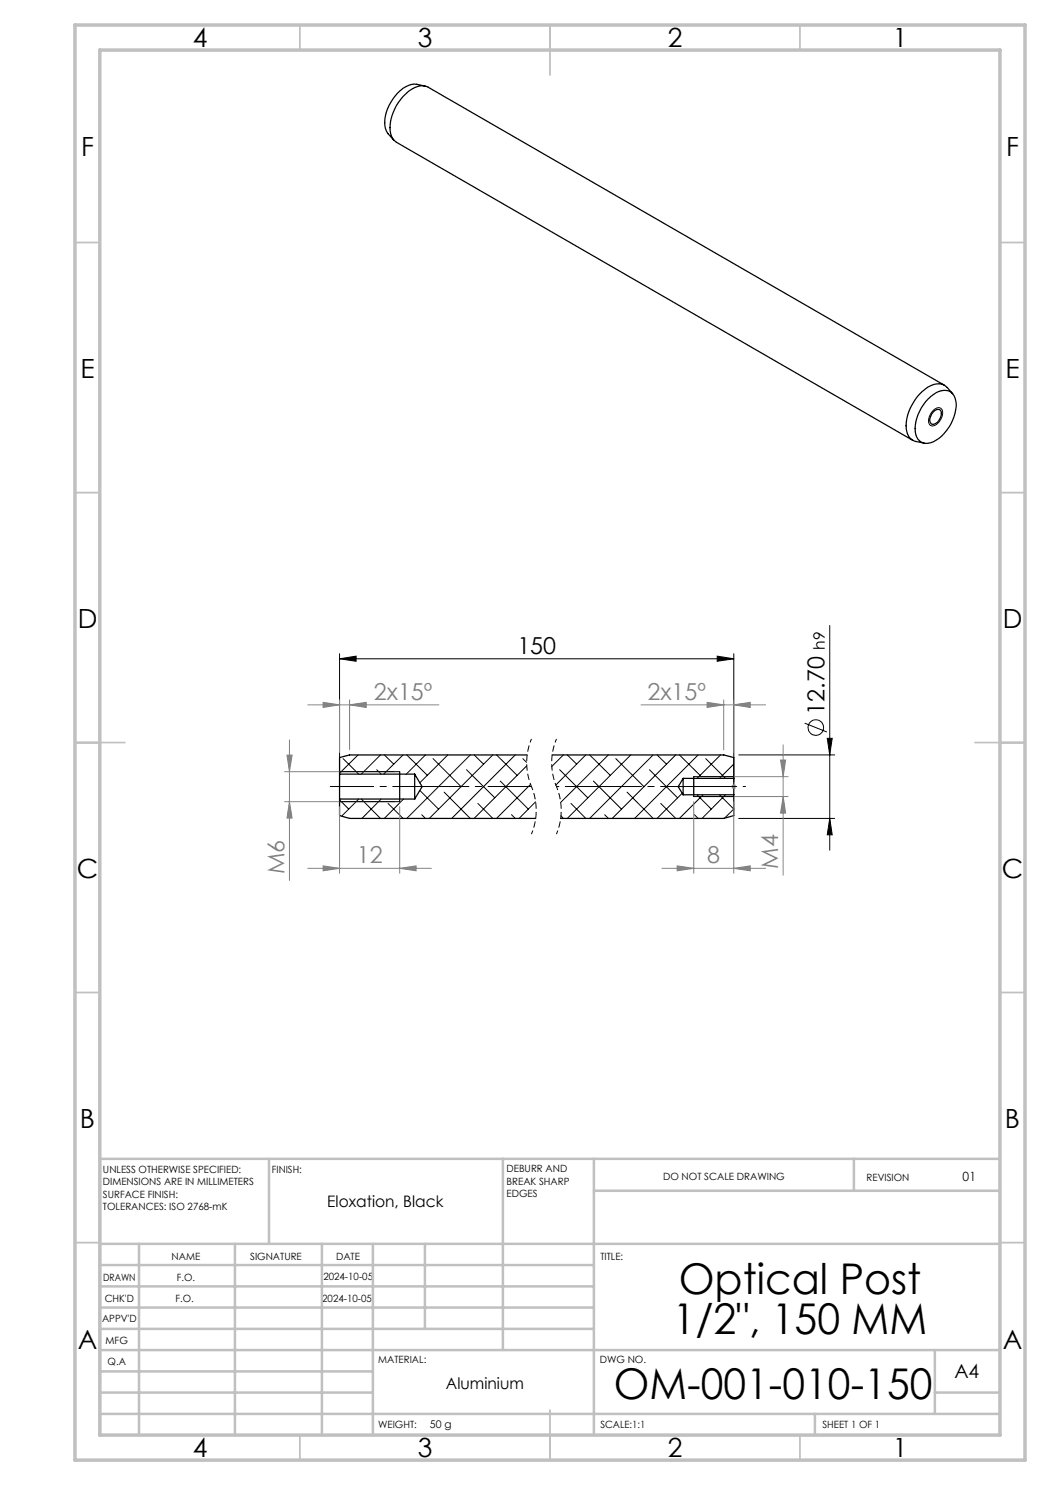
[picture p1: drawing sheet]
<svg xmlns="http://www.w3.org/2000/svg" width="210mm" height="297mm" viewBox="0 0 210 297" stroke-linecap="round" stroke-linejoin="round" font-family="sans-serif">
<g fill="none" stroke="#000" stroke-width=".2">
<path d="M186.5 82.2l.3-.3a.98 .98 0 0 1 1.4-.3 .98 .98 0 0 1 .3 1.4 2.44 2.44 0 0 1-2.2 2.2 1.22 1.22 0 0 1-.5-1.8zM67.9 131.8l3.3-.6v1.1zM67.9 130.7v25.6M67.9 131.8h78.9M143.4 131.2l3.4 .6-3.4 .5zM146.8 130.7v25.6M165.9 125.1v44.9M67.9 160l1.8 1.8M67.9 154.3h12M68.6 151.7l3.2 3.1M71.6 151l-3.7 3.7M71.8 159.8l-3.5 3.4"/>
<path d="M72.2 159.8l3.9 3.9M75.4 153.9l.8 .9M76.1 151l-3.9 3.8M76.2 159.8l-3.8 3.9M76.9 151l1.8 1.8M80.6 151l-3.9 3.8M80.7 159.8l-3.8 3.9M81.4 151l4.1 4.1M84 158.1l3.7 3.7M85.1 151l-3.9 3.8M86.6 151.7l5.6 5.6M88.8 158.4l5.3 5.3"/>
<path d="M89.6 151l-5.6 5.6M93.3 153.9l5.7 5.7M94.1 151l-12.7 12.7M94.8 151l1.9 1.8M98.6 151l-12.7 12.7M99.3 151l4.1 4.1M100 156.2l5.7 5.6M103 151l-12.7 12.7M104.6 151.7l.7 .8M105.3 153.2l-10.5 10.5M106.1 156.9l-6.8 6.8M111.9 153.9l5.6 5.7"/>
<path d="M112.7 151l-2.4 2.3M113.5 151l1.8 1.8M117.2 151l-6 6M117.9 151l4.2 4.1M118.7 156.2l5.6 5.6M121.7 151l-9.6 9.5M123.2 151.7l5.6 5.6M125.4 158.4l5.2 5.3M126.2 151l-12.7 12.7M129.9 153.9l5.6 5.7M130.6 151l-12.7 12.7M131.4 151l1.9 1.8"/>
<path d="M135.1 151l-12.7 12.7M135.9 151l4.1 4.1M136.5 158.6l-5.1 5.1M138.7 159.3h8.1M138.7 155.3h8.1M139.4 159l2.8 2.8M139.6 151l-12.7 12.7M140.6 159l-4.7 4.7M141.1 151.7l4 4M143.9 159l2.9 2.8-1.9 1.8M144.1 151l-4.7 4.7M145.1 159l-4.7 4.7"/>
<path d="M146.8 152.8l-2.9 2.9M147.7 151h19.2M160.9 144.6l4.5 1.8M165.5 147.7h.9l-.5 3.3zM67.9 160.3h12M77.6 160.7l3 3M84.3 162.9l.8 .8M95.6 160.7l3 3M102.3 162.9l.7 .8M107.1 160.4l-3.3 3.3M112.2 163.2l.5 .5M114.2 160.7l3 3"/>
<path d="M120.9 162.9l.8 .8M132.2 160.7l2.9 3M138.9 162.9l.7 .8M147.7 163.7h19.2M165.9 163.7l.5 3.3h-.9z"/>
<circle cx="163.2" cy="145.5" r="1.56"/>
</g>
<g fill="none" stroke="#000" stroke-width=".25">
<path d="M85 17.2a5.8 5.8 0 0 0-2.7-.3 8.1 8.1 0 0 0-5 5.6 4.7 4.7 0 0 0 1.4 5.5M185.6 79.8a4.1 4.1 0 0 1 4.2-1.6 3.2 3.2 0 0 1 1.3 3.8 8.7 8.7 0 0 1-4.9 6.5 2.43 2.43 0 0 1-3.2-2.8 9 9 0 0 1 2.6-5.9zM188.9 77l-103.2-59.5a3.5 3.5 0 0 0-4 .7 9.6 9.6 0 0 0-3.6 8.6 2.61 2.61 0 0 0 1.2 1.7l103.2 59.5M190.5 78.7a3.6 3.6 0 0 0-2.7-1.9 6.2 6.2 0 0 0-4.9 3.3 7.8 7.8 0 0 0-1.4 6.8 2.24 2.24 0 0 0 1.7 1.4l1.6 .3M186.6 82.4a.89 .89 0 0 1 .8-.5 .89 .89 0 0 1 .8 .5 2.11 2.11 0 0 1-1.8 2.4 1.2 1.2 0 0 1-.2-1.7zM67.9 154.8v5M67.9 159.8v3.3l2 .6h37.2M67.9 154.8h15M67.9 159.8h15M79.9 154.3v6M82.9 154.8v5M82.9 154.8l1.5 2.5-1.5 2.5"/>
<path d="M105.4 151h-35.5l-2 .5v3.3M110.4 151h34.3l2.1 .5v4.2M136.6 155.7v3.3M136.6 155.7l-1 1.6 1 1.7M136.6 159h10.2M136.6 155.7h10.2M138.7 155.3v4M146.8 155.7v3.3M146.8 159v4.1l-2.1 .6h-32.6"/>
</g>
<path d="M106.3 147.8a12.4 12.4 0 0 0 0 9.5M106.3 157.3a12.4 12.4 0 0 1 0 9.5M111.3 147.8a12.4 12.4 0 0 0 0 9.5M111.3 157.3a12.4 12.4 0 0 1 0 9.5" fill="none" stroke="#000" stroke-width=".2" stroke-dasharray="1.3 .6" stroke-dashoffset=".5" stroke-linecap="butt"/>
<g fill="none" stroke="#808080" stroke-width=".2">
<path d="M67.9 140v10.5M69.9 140v10M144.7 140v10M146.8 140v10.5M56.9 154.3h22M57.4 151h1l-.5 3.3zM57.9 148v28.1M61.6 141h26.2M64.6 140.5l3.3 .5-3.3 .5zM69.9 141l3.3-.5v1zM128.2 141h24.9M139.7 155.3h17.9"/>
<path d="M139.7 159.3h17.9M141.4 140.5l3.3 .5-3.3 .5zM146.2 157.3h1M146.4 157l.7 .7M146.8 141l3.2-.5v1zM146.8 156.8v1M147.1 157l-.7 .7M156.1 152h1l-.5 3.3zM156.6 159.3l.5 3.3h-1zM156.6 149v26M56.9 160.3h22M57.9 160.3l.5 3.3h-1z"/>
<path d="M61.6 173.7h24.7M64.6 173.2l3.3 .5-3.3 .5zM67.9 161.3v13.4M79.9 173.7l3.3-.5v1zM79.9 161.3v13.4M132.4 173.7h20.7M135.4 173.2l3.3 .5-3.3 .5zM138.7 160.3v14.4M146.8 173.7l3.2-.5v1zM146.8 160.3v14.4"/>
</g>
<g fill="none" stroke="#c0c0c0" stroke-width=".35">
<path d="M60 5v5M110 5v10M160 5v5M15 48.5h5M200 48.5h5M15 98.5h5M200 98.5h5M15 148.5h10M195 148.5h10M15 198.5h5M200 198.5h5M15 248.5h5"/>
<path d="M200 248.5h5M60 287v5M110 282v10M160 287v5"/>
</g>
<g fill="none" stroke="#c0c0c0" stroke-width=".5">
<path d="M53.8 231.8v17M100.6 231.8v38.2M118.8 231.8v55.2M118.8 238.2h81.2M170.8 231.8v6.4M200 231.8h-180v55.2M20 248.8h180M20 257.3h98.8M20 253h98.8M27.8 248.8v38.2M47 248.8v38.2M64.4 248.8v38.2"/>
<path d="M74.6 248.8v38.2M85 248.8v17M20 265.8h98.8M20 261.5h98.8M20 278.5h54.6M20 274.3h54.6M20 270h180M187 278.5h13M187 270v12.8M20 282.8h180M163 282.8v4.2"/>
</g>
<path d="M15 5h190v287h-190zM20 10h180v277h-180z" fill="none" stroke="#c0c0c0" stroke-width=".7"/>
<path d="M106.3 157.3h-40.3" fill="none" stroke="#000" stroke-width=".2" stroke-dasharray="15.2 1.3 1.3 1.3" stroke-dashoffset="6.5"/>
<path d="M149.1 157.3h-37.8" fill="none" stroke="#000" stroke-width=".2" stroke-dasharray="15.2 1.3 1.3 1.3" stroke-dashoffset="-1.8"/>
<g fill="#000">
<path d="M143.4 131.2l3.4 .6-3.4 .5zM67.9 131.8l3.3-.6v1.1z"/>
<path d="M165.9 163.7l.5 3.3h-.9zM165.5 147.7h.9l-.5 3.3z"/>
</g>
<g fill="#808080">
<path d="M146.8 173.7l3.2-.5v1zM135.4 173.2l3.3 .5-3.3 .5z"/>
<path d="M64.6 173.2l3.3 .5-3.3 .5zM79.9 173.7l3.3-.5v1zM64.6 140.5l3.3 .5-3.3 .5zM69.9 141l3.3-.5v1z"/>
<path d="M146.8 141l3.2-.5v1zM141.4 140.5l3.3 .5-3.3 .5z"/>
<path d="M57.9 160.3l.5 3.3h-1zM57.4 151h1l-.5 3.3z"/>
<path d="M156.1 152h1l-.5 3.3zM156.6 159.3l.5 3.3h-1z"/>
</g>
<g font-size="8.5">
<text x="135.7" y="258.8">Optical Post</text>
<text x="134.6" y="266.9">1/2&quot;, 150 MM</text>
<text x="122.7" y="279.7">OM-001-010-150</text>
</g>
<g font-size="5.3">
<text x="38.5" y="9.5">4</text>
<text x="83.5" y="9.5">3</text>
<text x="133.6" y="9.5">2</text>
<text x="178.6" y="9.5">1</text>
<text x="16.2" y="31.3">F</text>
<text x="201.2" y="31.3">F</text>
<text x="16.1" y="75.5">E</text>
<text x="201.1" y="75.5">E</text>
<text x="15.5" y="125.5">D</text>
<text x="200.5" y="125.5">D</text>
<text x="15.4" y="175.5">C</text>
<text x="200.4" y="175.5">C</text>
<text x="16" y="225.5">B</text>
<text x="201" y="225.5">B</text>
<text x="15.5" y="269.8">A</text>
<text x="200.5" y="269.8">A</text>
<text x="38.5" y="291.5">4</text>
<text x="83.5" y="291.5">3</text>
<text x="133.6" y="291.5">2</text>
<text x="178.6" y="291.5">1</text>
</g>
<g font-size="4.7">
<text x="103.5" y="130.7">150</text>
<text x="164.9" y="142.9" transform="rotate(-90 164.9 142.9)">12.70</text>
</g>
<g font-size="4.7" fill="#808080">
<text x="74.8" y="139.9">2x15º</text>
<text x="129.5" y="139.9">2x15º</text>
<text x="71.4" y="172.6">12</text>
<text x="141.5" y="172.6">8</text>
<text x="155.6" y="173.7" transform="rotate(-90 155.6 173.7)">M4</text>
<text x="56.9" y="174.8" transform="rotate(-90 56.9 174.8)">M6</text>
</g>
<text font-size="3.9" x="190.9" y="275.5">A4</text>
<g font-size="3.2">
<text x="65.5" y="241.4">Eloxation, Black</text>
<text x="89.2" y="277.9">Aluminium</text>
</g>
<text font-size="3.1" x="164.9" y="130" transform="rotate(-90 164.9 130)">h9</text>
<text font-size="2.5" x="192.5" y="236.1">01</text>
<text font-size="2.1" x="86" y="285.6">50 g</text>
<g font-size="2">
<text x="20.6" y="234.6">UNLESS OTHERWISE SPECIFIED:</text>
<text x="20.6" y="237.1">DIMENSIONS ARE IN MILLIMETERS</text>
<text x="20.6" y="239.6">SURFACE FINISH:</text>
<text x="54.4" y="234.6">FINISH:</text>
<text x="101.3" y="234.5">DEBURR AND</text>
<text x="101.3" y="237">BREAK SHARP</text>
<text x="101.3" y="239.5">EDGES</text>
<text x="132.6" y="236">DO NOT SCALE DRAWING</text>
<text x="173.3" y="236.2">REVISION</text>
<text x="20.6" y="242.1">TOLERANCES: ISO 2768-mK</text>
<text x="34.3" y="252">NAME</text>
<text x="50" y="251.9">SIGNATURE</text>
<text x="67.2" y="251.9">DATE</text>
<text x="120.1" y="251.9">TITLE:</text>
<text x="20.6" y="256.1">DRAWN</text>
<text x="35.3" y="256.1">F.O.</text>
<text x="64.7" y="255.9">2024-10-05</text>
<text x="20.9" y="260.3">CHK'D</text>
<text x="35.1" y="260.3">F.O.</text>
<text x="64.4" y="260.3">2024-10-05</text>
<text x="20.4" y="264.4">APPV'D</text>
<text x="21.1" y="268.8">MFG</text>
<text x="21.5" y="273">Q.A</text>
<text x="75.6" y="272.5">MATERIAL:</text>
<text x="120" y="272.5">DWG NO.</text>
<text x="75.6" y="285.5">WEIGHT:</text>
<text x="120.1" y="285.6">SCALE:1:1</text>
<text x="164.5" y="285.6">SHEET 1 OF 1</text>
</g>
</svg>
